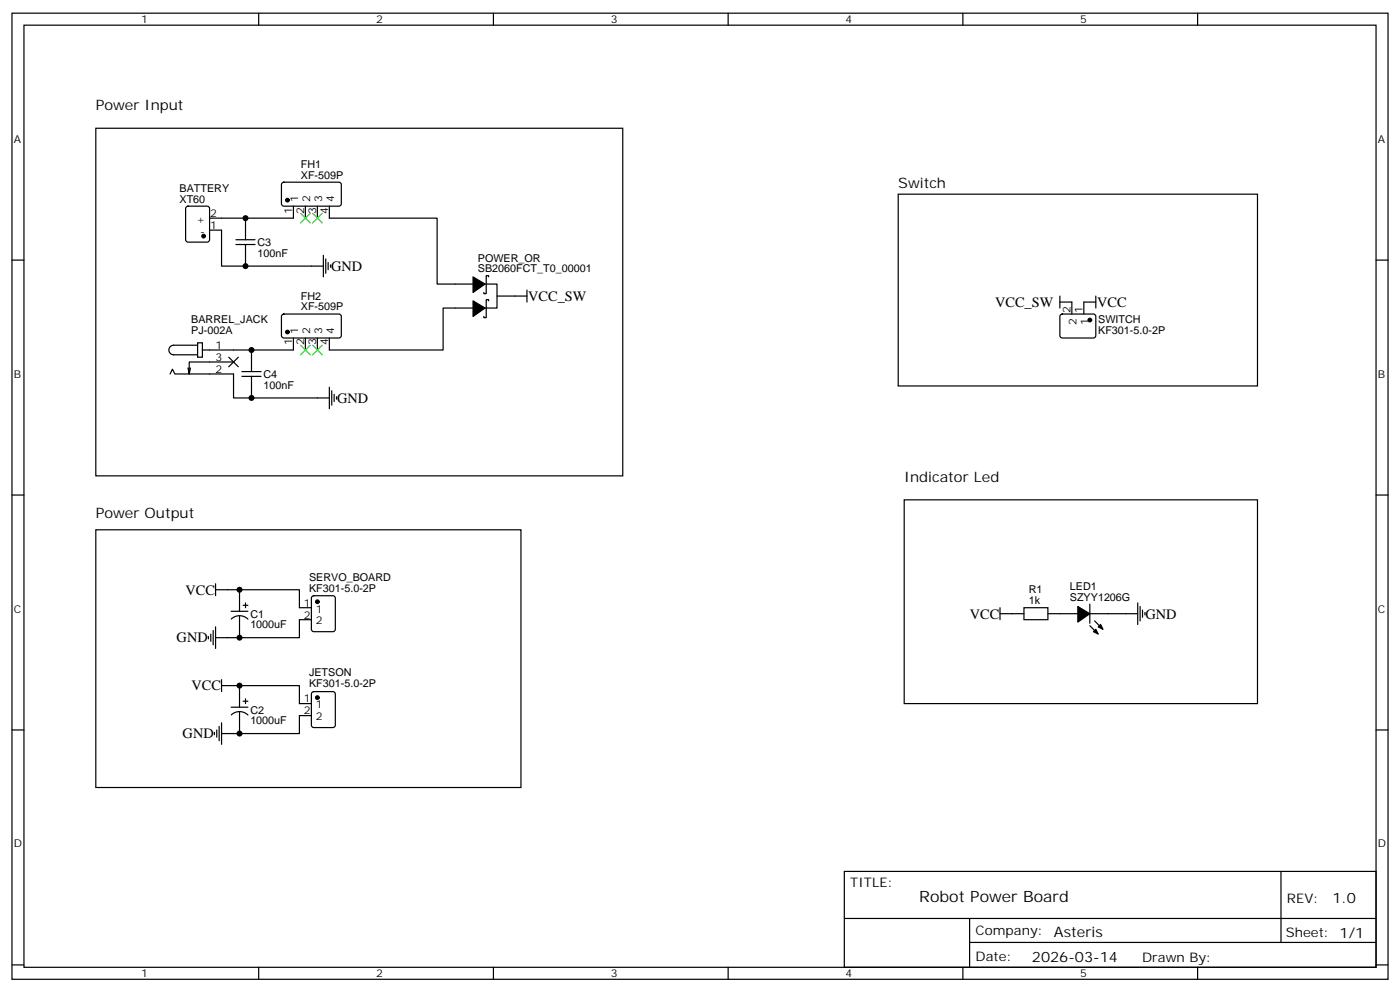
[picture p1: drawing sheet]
<svg xmlns="http://www.w3.org/2000/svg" width="412mm" height="292mm" viewBox="0 0 412 292" stroke-linecap="round" stroke-linejoin="round" font-family="sans-serif">
<g fill="none" stroke="#000" stroke-width=".35">
<path d="M3.5 3.9h405.4v284.3h-405.4zM7.1 7.4h398.2v277.3h-398.2zM76.2 3.9v3.5M145.3 3.9v3.5M214.5 3.9v3.5M283.6 3.9v3.5M352.8 3.9v3.5M28.2 37.7h155.2v102.4h-155.2zM83.1 53.8l.5-.2 16.5 .1 .4 .6v5.9l-.7 .5-16.5-.1-.4-.6v-5.7zM264.6 57.1h105.8v56.5h-105.8zM3.5 76.6h3.6M54.9 60.9l.5-.2h5.6l.7 .4v9.5l-.4 .6-5.9 .1-.7-.5v-9.4z"/>
<path d="M61.7 67.7h3.6v10.6h29.9M69.5 72h5.6M69.5 70.6h5.6M72.3 64.2v6.4M72.3 72v6.3M86.4 60.7v3.5h-24.7M90 60.7v3.5M93.5 60.7v3.5M95.2 75.1v6.4M96 76.2v4.2M96.7 77.3v2.1M97 60.7v3.5h31.8v19.4h10.5"/>
<path d="M97.4 78v.7M405.3 76.6h3.6M83.1 92.6l.5-.2 16.5 .1 .4 .6v6l-.7 .4-16.5-.1-.4-.6v-5.7zM86.4 99.5v3.5h-26.8M90 99.5v3.5M93.5 99.5v3.5M139.3 90.7h-8.8v12.3h-33.5v-3.5M142.9 83.6h3.5v7.1h-3.5M143.9 88.5v-.3h-.7v5.3h-.7v-.4M143.9 81.5v-.4h-.7v5.3h-.7v-.3M146.4 87.1h8.8M155.2 85.4v3.5"/>
<path d="M312.2 88.9h3.5v3.5M312.2 87.1v3.6M312.4 92.6l.5-.2 9.5 .1 .4 .6-.1 6-.6 .4-9.5-.1-.4-.6v-5.7zM322.8 88.9h-3.5v3.5M322.8 87.1v3.6M50.1 110.1l.7-1.4 .7 1.4h17.3v7h28.2M56.1 108.3l-.4 1.8M58.2 100.9h1.4v4.2h-1.4zM58.2 101.6h-7a1.41 1.41 0 0 0-1.5 1.4 1.41 1.41 0 0 0 1.5 1.4h7M67.4 105.1l2.8 2.8M68.8 106.5h-13.1v3.6l-.3-1.8M70.2 105.1l-2.8 2.8"/>
<path d="M71.3 110.8h5.6M71.3 109.4h5.6M74.1 103v6.4M74.1 110.8v6.3M97 113.9v6.4M97.7 115v4.2M98.4 116.1v2.1M99.1 116.8v.7M3.5 145.7h3.6M28.2 155.9h125.3v75.9h-125.3zM266.3 147.1h104.1v60h-104.1zM405.3 145.7h3.6"/>
<path d="M63.5 173.6h24.7v5.3h3.5M63.5 171.8v3.5M68.1 179.9h4.9M70.6 173.6v6.3M71.6 178.2h1.4M72.3 177.4v1.5M92 175.5l.4-.2h5.7l.6 .5 .1 9.4-.5 .7h-5.9l-.6-.4-.1-9.5zM294.6 178.9v3.5M301.6 178.9h7.1v3.5h-7.1zM335.1 177.4v6.4M335.8 178.5v4.2M336.5 179.6v2.1"/>
<path d="M61.4 187.3v.7M62.1 186.6v2.1M62.8 185.6v4.2M63.5 184.5v6.4M68.1 182.2a3.5 3.5 0 0 1 4.9 0M70.6 181.3v6.4M91.7 182.4h-3.5v5.3h-24.7M294.6 180.6h7M308.7 180.6h8.8M321 180.6h14.1M337.3 180.3v.7M3.5 214.8h3.6"/>
<path d="M63.1 215.5v.8M63.9 214.8v2.2M64.6 213.8v4.2M65.3 201.8h22.9v5.3h3.5M65.3 200v3.6M65.3 212.7v6.4M68.1 208.1h4.9M68.1 210.4a3.5 3.5 0 0 1 4.9 0M70.6 201.8v6.3M70.6 209.5v6.4M71.6 206.4h1.4M72.3 205.7v1.4"/>
<path d="M91.7 210.6h-3.5v5.3h-22.9M92 203.8l.4-.2h5.7l.6 .4 .1 9.4-.5 .7h-5.9l-.6-.4-.1-9.4zM405.3 214.8h3.6M248.7 256.5h156.6v28.2h-156.6zM377.3 256.5v20.9M248.7 270.3h156.5M285.6 277.4h119.6M285.6 270.3v14.1M3.5 284h3.6M76.2 284.7v3.5M145.3 284.7v3.5M214.5 284.7v3.5"/>
<path d="M283.6 284.7v3.5M352.8 284.7v3.5M405.3 284h3.6"/>
</g>
<g fill="#000" stroke="#000" stroke-width=".35">
<path d="M139.3 88.5l3.6 2.2-3.6 2.4zM139.3 81.5l3.6 2.1-3.6 2.5zM317.5 178.5l3.5 2.1-3.5 2.5zM321 184.1l1.4 1.5zM321 177.8v5.6zM322.4 182.7l1.4 1.4zM322.8 185.2l.7 1.4-1.4-.7zM324.2 183.8l.7 1.4-1.4-.7z"/>
<circle cx="84.7" cy="58.9" r=".53"/>
<circle cx="60" cy="69.5" r=".53"/>
<circle cx="84.7" cy="97.7" r=".53"/>
<circle cx="321" cy="94.2" r=".53"/>
<circle cx="93.5" cy="177.1" r=".53"/>
<circle cx="93.5" cy="205.3" r=".53"/>
</g>
<path d="M88.5 62.8l2.9 2.8M91.4 62.8l-2.9 2.8M92.1 62.8l2.8 2.8M94.9 62.8l-2.8 2.8M88.5 101.6l2.9 2.8M91.4 101.6l-2.9 2.8M92.1 101.6l2.8 2.8M94.9 101.6l-2.8 2.8" fill="none" stroke="#3c3" stroke-width=".35"/>
<g fill="#000">
<circle cx="72.3" cy="64.2" r=".88"/>
<circle cx="72.3" cy="78.3" r=".88"/>
<circle cx="74.1" cy="117.1" r=".88"/>
<circle cx="74.1" cy="103" r=".88"/>
<circle cx="70.6" cy="173.6" r=".88"/>
<circle cx="70.6" cy="187.7" r=".88"/>
<circle cx="70.6" cy="201.8" r=".88"/>
<circle cx="70.6" cy="215.9" r=".88"/>
</g>
<text font-size="4.6" x="270.8" y="265.5">Robot Power Board</text>
<g font-size="4.2">
<text x="28.2" y="32.5">Power Input</text>
<text x="264.6" y="55.4">Switch</text>
<text x="97.5" y="79.7">GND</text>
<text x="155.6" y="88.5">VCC_SW</text>
<text x="293.1" y="90.3">VCC_SW</text>
<text x="323.2" y="90.3">VCC</text>
<text x="99.3" y="118.5">GND</text>
<text x="266.3" y="141.8">Indicator Led</text>
<text x="28.2" y="152.4">Power Output</text>
<text x="54.6" y="175">VCC</text>
<text x="285.7" y="182">VCC</text>
<text x="337.4" y="182">GND</text>
<text x="52" y="189.1">GND</text>
<text x="56.4" y="203.2">VCC</text>
<text x="53.8" y="217.3">GND</text>
<text x="392.5" y="265.7">1.0</text>
<text x="310.4" y="275.9">Asteris</text>
<text x="304" y="283.1">2026-03-14</text>
</g>
<g font-size="3.9">
<text x="250.5" y="261.1">TITLE:</text>
<text x="379.1" y="265.7">REV:</text>
<text x="287.4" y="275.3">Company:</text>
<text x="378.7" y="275.9">Sheet: 1/1</text>
<text x="287.4" y="282.9">Date:</text>
<text x="336.4" y="283">Drawn By:</text>
</g>
<g font-size="3.2">
<text x="41.6" y="6.9">1</text>
<text x="110.8" y="6.9">2</text>
<text x="179.9" y="6.9">3</text>
<text x="249.1" y="6.9">4</text>
<text x="318.2" y="6.9">5</text>
<text x="4.1" y="42">A</text>
<text x="405.9" y="42">A</text>
<text x="88.6" y="52.6">XF-509P</text>
<text x="88.6" y="49.4">FH1</text>
<text x="52.9" y="59.6">XT60</text>
<text x="52.9" y="56.5">BATTERY</text>
<text x="87.8" y="59.4" transform="rotate(-90 87.8 59.4)">1</text>
<text x="91.4" y="59.4" transform="rotate(-90 91.4 59.4)">2</text>
<text x="94.9" y="59.4" transform="rotate(-90 94.9 59.4)">3</text>
<text x="98.4" y="59.4" transform="rotate(-90 98.4 59.4)">4</text>
<text x="57.8" y="65.6">+</text>
<text x="61.9" y="63.9">2</text>
<text x="86.1" y="62.9" transform="rotate(-90 86.1 62.9)">1</text>
<text x="89.6" y="62.9" transform="rotate(-90 89.6 62.9)">2</text>
<text x="93.1" y="62.9" transform="rotate(-90 93.1 62.9)">3</text>
<text x="96.7" y="62.9" transform="rotate(-90 96.7 62.9)">4</text>
<text x="59" y="69.1">-</text>
<text x="61.9" y="67.4">1</text>
<text x="75.8" y="75.5">100nF</text>
<text x="75.8" y="72.5">C3</text>
<text x="140.8" y="77">POWER_OR</text>
<text x="140.8" y="80.1">SB2060FCT_T0_00001</text>
<text x="88.6" y="88.2">FH2</text>
<text x="56.3" y="95">BARREL_JACK</text>
<text x="88.6" y="91.4">XF-509P</text>
<text x="315.4" y="92.3" transform="rotate(-90 315.4 92.3)">2</text>
<text x="317.1" y="95.8" transform="rotate(-90 317.1 95.8)">2</text>
<text x="318.9" y="92.3" transform="rotate(-90 318.9 92.3)">1</text>
<text x="320.7" y="95.8" transform="rotate(-90 320.7 95.8)">1</text>
<text x="323.5" y="95.2">SWITCH</text>
<text x="56.3" y="98.3">PJ-002A</text>
<text x="86.1" y="101.7" transform="rotate(-90 86.1 101.7)">1</text>
<text x="87.8" y="98.2" transform="rotate(-90 87.8 98.2)">1</text>
<text x="89.6" y="101.7" transform="rotate(-90 89.6 101.7)">2</text>
<text x="91.4" y="98.2" transform="rotate(-90 91.4 98.2)">2</text>
<text x="93.1" y="101.7" transform="rotate(-90 93.1 101.7)">3</text>
<text x="94.9" y="98.2" transform="rotate(-90 94.9 98.2)">3</text>
<text x="96.7" y="101.7" transform="rotate(-90 96.7 101.7)">4</text>
<text x="98.4" y="98.2" transform="rotate(-90 98.4 98.2)">4</text>
<text x="323.5" y="98.3">KF301-5.0-2P</text>
<text x="63.5" y="106.2">3</text>
<text x="63.5" y="102.7">1</text>
<text x="4.1" y="111.1">B</text>
<text x="63.5" y="109.7">2</text>
<text x="77.6" y="111.3">C4</text>
<text x="405.9" y="111.1">B</text>
<text x="77.6" y="114.3">100nF</text>
<text x="91" y="170.9">SERVO_BOARD</text>
<text x="315.1" y="173.7">LED1</text>
<text x="89.5" y="178.5">1</text>
<text x="91" y="174.1">KF301-5.0-2P</text>
<text x="303" y="177.8">1k</text>
<text x="303" y="174.6">R1</text>
<text x="315.1" y="176.7">SZYY1206G</text>
<text x="4.1" y="180.3">C</text>
<text x="73.7" y="184.9">1000uF</text>
<text x="73.7" y="181.8">C1</text>
<text x="89.5" y="182">2</text>
<text x="93" y="180.3">1</text>
<text x="93" y="183.8">2</text>
<text x="405.9" y="180.3">C</text>
<text x="91" y="202.3">KF301-5.0-2P</text>
<text x="91" y="199.1">JETSON</text>
<text x="89.5" y="206.7">1</text>
<text x="93" y="208.5">1</text>
<text x="73.7" y="213.1">1000uF</text>
<text x="73.7" y="210.1">C2</text>
<text x="89.5" y="210.3">2</text>
<text x="93" y="212">2</text>
<text x="4.1" y="249.4">D</text>
<text x="405.9" y="249.4">D</text>
<text x="41.6" y="287.7">1</text>
<text x="110.8" y="287.7">2</text>
<text x="179.9" y="287.7">3</text>
<text x="249.1" y="287.7">4</text>
<text x="318.2" y="287.7">5</text>
</g>
</svg>
